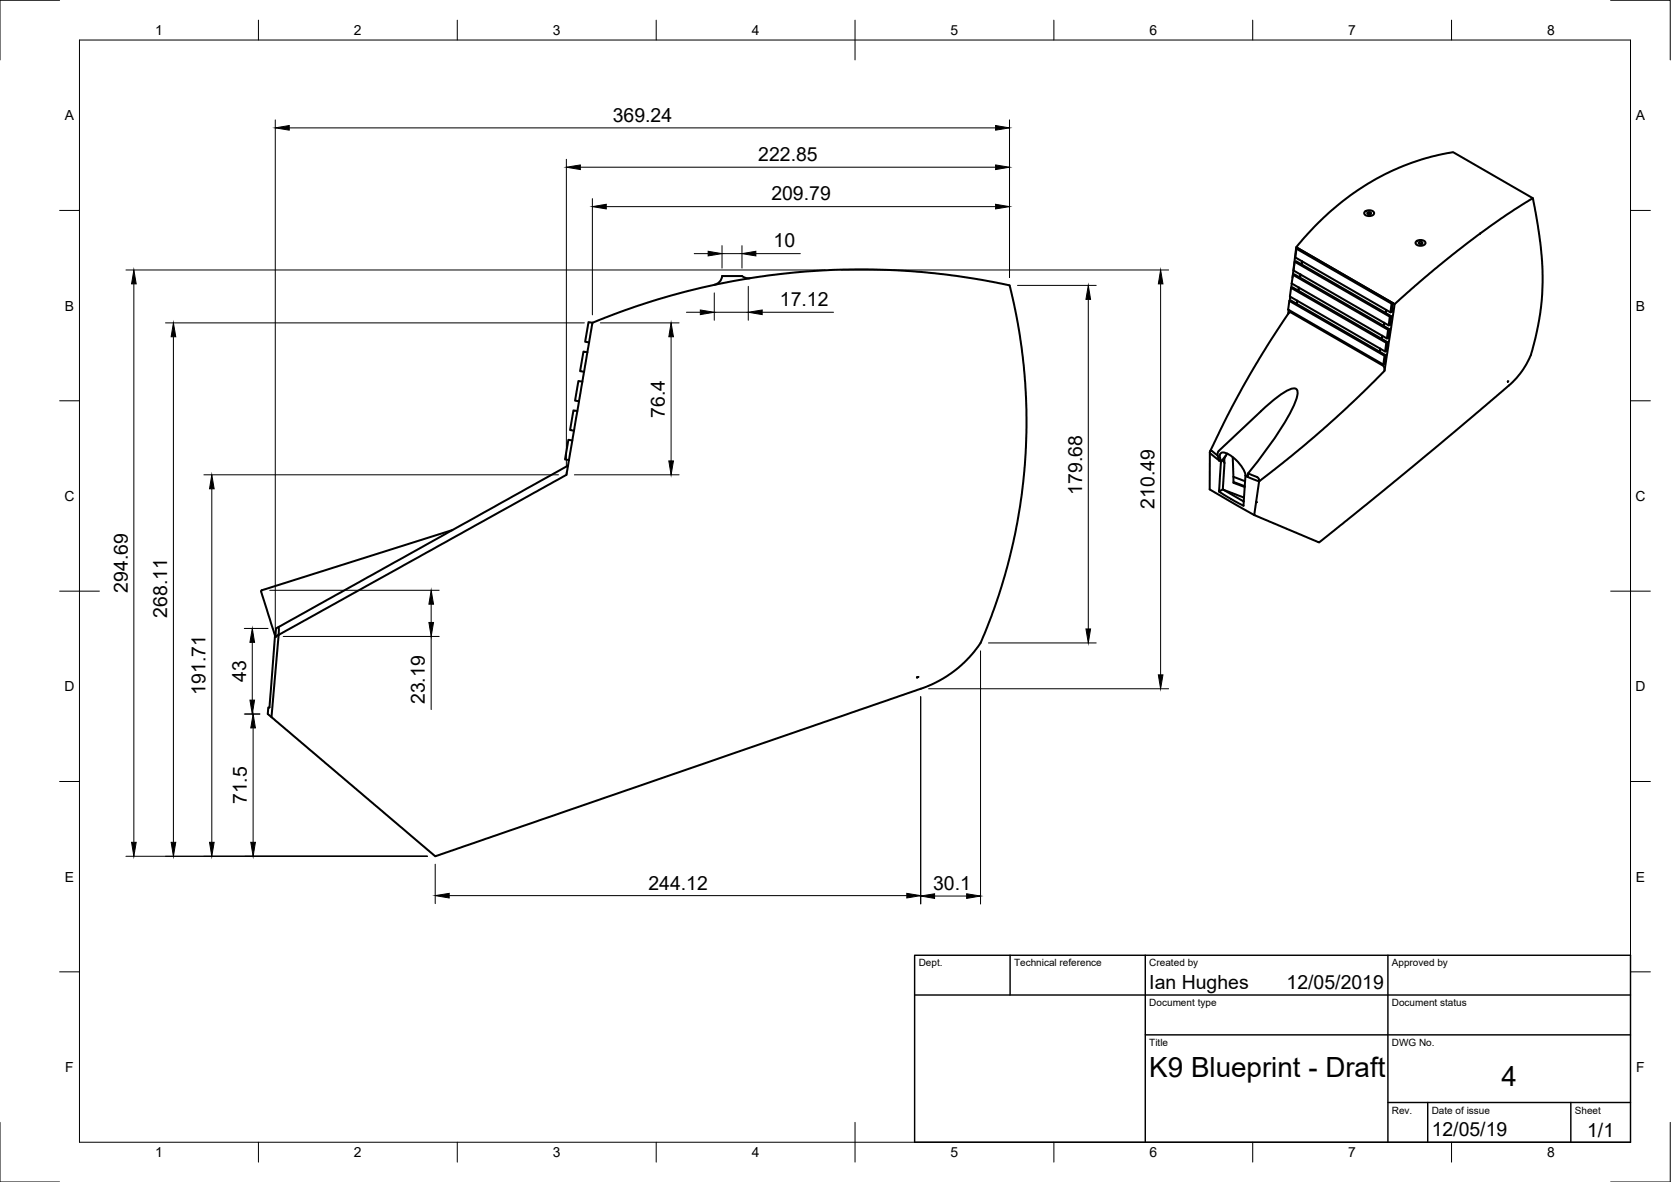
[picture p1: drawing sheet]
<svg xmlns="http://www.w3.org/2000/svg" width="420mm" height="297mm" viewBox="0 0 420 297" stroke-linecap="round" stroke-linejoin="round" font-family="sans-serif">
<!-- layer: Visible -->
<g fill="none" stroke="#000" stroke-width=".51">
<path d="M330.6 56.8l4.3-4 4.4-3.5 4.7-3.2 3.4-1.9a59.2 59.2 0 0 1 18-6l20 11.6-7.9 5.1-8.5 6.2-9.4 7.5-8.9 7.8-24.8-14.3zM343.1 53.3a1.54 1.54 0 0 1 2.4 .3 1.45 1.45 0 0 1-2.5 0zM343.9 53.4l.5-.1 .3 .3-.6 .2-.3-.2zM385.4 49.8l1.3 7.3 .7 4.9 .4 5 .1 4a61.4 61.4 0 0 1-3.4 19.3l-1.9 3.1-2.7 3.1-24.9 21-23.3 18.8-16.3-6.9 1.2-8.4M181.6 69.4h5M181.6 69.4a2.51 2.51 0 0 1-2 2.2M186.6 69.4l.7 .4 1.3 .1M324 77.9l-.1 1M324.2 75.6l23.9 13.8 .4-.1-.3 2.2-.4 .1 .3-2.2M324.4 74.6l-.1 1M324.6 72.3l24 13.9 .3-.2-.3 2.2-.3 .1 .3-2.1M324.8 71.3l-.1 1"/>
<path d="M325.1 69.1l23.9 13.8 .4-.2-.3 2.2-.4 .2 .3-2.2M325.5 65.8l24 13.8 .3-.1-.3 2.1-.3 .2 .3-2.2M325.9 62.1l-.9 7.7M326 62.5l23.9 13.8 .4-.1-.3 2.2-.4 .1 .3-2.2M326.2 75.6l-.1 .8zM326.6 72.3l-.1 .8zM327 69l-.1 .8zM327.4 65.7l-.1 .7M348.5 77.9l-.1 .8zM349.8 79.5l-23.9-13.9-.4 .2-.3 2.2 24 13.8M350.3 76.2l-24-13.8-.3 .1-.3 2.2 23.9 13.8M350.7 76.4l-2.6 16.6"/>
<path d="M356 60.8a1.54 1.54 0 0 1 2.4 .2 1.45 1.45 0 0 1-2.5 0zM356.8 60.8h.5l.4 .3-.6 .2-.4-.2zM146.4 95.9l-1-.2-.8 5 1 .1M147.7 88.5l-1-.1-.8 4.9 1 .1M148.9 81.1l-6.3 37a1.71 1.71 0 0 1-1.3 1.9l-72.1 39.9M148.9 81.1l11.5-4.3 12.3-3.6 12.5-2.7 7.7-1.2 6.8-.8 12.7-.8 12.7 .2 6.4 .4 7 .8 6.9 1 7.5 1.4a1.05 1.05 0 0 1 1.2 1.3l1.9 8.8 1.5 10.7 .6 10.7-.2 10.7-.9 10.2-1.8 10.6-2.6 10.4-1.5 4.8-2.2 6.2a26.7 26.7 0 0 1-3.4 7.1l-3.2 3.6-2.5 2.1-3.6 2.3-3.3 1.6-122.5 42.3a1.03 1.03 0 0 1-1.3 0l-40.8-34.7 1.8-20.6-.1-2M148.9 81.1l-.9-.2-.9 5 1 .1M347 87.6l-.1 .8zM347.6 84.4l-.2 .8zM348 81.1l-.1 .8zM348.5 89.3l-24-13.8-.3 .1-.3 2.2 23.9 13.8M348.9 86l-23.9-13.8-.4 .1-.3 2.2 24 13.8"/>
<path d="M349.4 82.7l-24-13.8-.3 .2-.3 2.1 23.9 13.9M379.1 95.9l.2-.1zM142.8 117l-72.5 40.4a1.19 1.19 0 0 0-1 1.6l-.1 .9M143.9 110.7l-1-.2-.8 5 1 .1M145.2 103.3l-1-.2-.9 5 1 .1M304.2 113.8l.1-.4 .3-.1 1.6 1.2M304.2 113.8l2.3 1.9M304.2 113.8v9.2l11.2 6.4M304.3 113.4l4.3-8.9 4.4-8.2 6.2-10.2 5-7.6h.4l23.1 13.3 .4 .9a1.1 1.1 0 0 1-.7 1.2l-7.2 7.1-6.6 6-8.9 7.6-7.3 5.7a1.21 1.21 0 0 1-1.9 .3l-1.8-.8 .1-.8a85.6 85.6 0 0 0 11.9-17.9 4.1 4.1 0 0 0 .3-3.3 2 2 0 0 0-2.2 .3l-2.9 1.9-2.5 2.1-12 11.3-.2 .9 .4 1.4M306.6 115.7h.1M306.7 115.7l.3 .2M307 116l-.5 7.5 1-.5"/>
<path d="M307.1 115.9a1.67 1.67 0 0 1 0-2.1 4.6 4.6 0 0 1 3.8 1.9 5.9 5.9 0 0 1 2.3 3.8l-.5 7.6-6.2-3.6M307.1 115.9h.1M307.4 115.6l.5 .8M308.3 114.5l-.5 .8-.3 7.7 5.2 3M308.6 114l-1.5 1.9M310 114.9l.1 5.5a.97 .97 0 0 0 1.1 1.3l1.8 .7M310.1 119.8l3 1.1M313.2 119.5l.3 .2M313.8 119l2.2 .9M316 119.9l.5 .4 .1 .7M113.7 133.2l-47.9 15.1-.1 .4 3.5 11.2M307.7 123.1l5.1 1.9"/>
<path d="M310.2 121.1l2.8 1.1M69.2 159.9l-1.4 17.9h-.3l-.2 1.6 1 .8M230.5 170.3l.4-.2z"/>
</g>
<g fill="#000">
<circle cx="315.8" cy="126.2" r=".25"/>
<circle cx="69.2" cy="160" r=".25"/>
</g>
<!-- layer: Border -->
<g fill="none" stroke="#000" stroke-width=".25">
<path d="M15 .1h-15v15M20 10.1h390v276.9h-390zM65 5.1v5M115 5.1v5M165 5.1v5M215 5.1v10M265 5.1v5M315 5.1v5M365 5.1v5M405 .1h15v15M15 52.9h5M410 52.9h5"/>
<path d="M15 100.7h5M410 100.7h5M15 148.6h10M405 148.6h10M15 196.4h5M410 196.4h5M15 244.2h5M410 244.2h5M0 282.1v14.9h15M65 287v5M115 287v5M165 287v5"/>
<path d="M215 282.1v9.9M265 287v5M315 287v5M365 287v5M420 282.1v14.9h-15"/>
</g>
<!-- layer: TitleBlock -->
<path d="M230 240.1h180v46.9h-180zM230 250h180M254 240.1v9.9M288 240.1v46.9M349 240.1v46.9M288 260.1h122M349 277.1h61M359 277.1v9.9M395 277.1v9.9" fill="none" stroke="#000" stroke-width=".36"/>
<!-- layer: Dimensions -->
<g fill="none" stroke="#000" stroke-width=".25">
<path d="M69.2 30.1v127.9M72.7 32.1h177.6M253.8 30.1v39.6M142.4 40v77.3M145.9 42h104.4M148.9 49.9v29.2M152.4 51.9h97.9M31.7 67.8h175.8M33.7 71.3v140.4M172.6 78.5h3.5M174.6 63.7h3.5M179.6 73.6v6.9"/>
<path d="M179.6 78.5h8.6M181.5 61.7v5.7M181.5 63.7h5.1M186.6 61.7v5.7M188.2 72v8.5M190.1 63.7h11.1M191.6 78.5h18M211.5 67.8h82.3M255.8 71.7h19.8M273.6 75.2v82.9M291.8 71.3v98.3M41.6 81.1h105.3"/>
<path d="M43.6 84.6v127.1M150.9 81.1h19.9M168.7 84.6v31.2M51.3 119.3h89.1M144.4 119.3h26.4M53.3 122.8v88.9M61.4 157.9h6M67.8 148.3h42.6M71.2 159.9h39.2M108.4 151.8v4.6M108.4 159.9v18.4M61.4 179.4h3.9"/>
<path d="M63.4 161.4v14.5M231.5 175.1v52.1M233.5 173.1h60.3M246.5 163.6v63.6M248.5 161.6h27.1M63.6 182.9v28.8M31.7 215.2h75.7M109.4 217.2v9.9M112.9 225.1h115.1M235 225.2h8.1"/>
</g>
<g fill="#000" stroke="#000" stroke-width=".25">
<path d="M69.2 32.1l3.5-.6v1.2zM250.3 31.5l3.5 .6-3.5 .6zM142.4 42l3.5-.5v1.1zM148.9 51.9l3.5-.6v1.2zM250.3 51.3l3.5 .6-3.5 .6zM250.3 41.5l3.5 .5-3.5 .6zM33.7 67.8l.5 3.5h-1.1zM176.1 77.9l3.5 .6-3.5 .6zM178.1 63.1l3.4 .6-3.4 .6zM186.6 63.7l3.5-.6v1.2zM188.2 78.5l3.4-.6v1.2zM273.6 71.7l.6 3.5h-1.2z"/>
<path d="M291.8 67.8l.6 3.5h-1.1zM43.6 81.1l.6 3.5h-1.2zM168.7 81.1l.6 3.5h-1.1zM168.2 115.8h1.1l-.6 3.5zM53.3 119.3l.5 3.5h-1.1zM108.4 148.3l.6 3.5h-1.2zM107.8 156.4h1.2l-.6 3.5zM273 158.1h1.2l-.6 3.5zM62.8 175.9h1.2l-.6 3.5zM63.4 157.9l.6 3.5h-1.2zM291.3 169.6h1.1l-.6 3.5zM63.6 179.4l.6 3.5h-1.1z"/>
<path d="M33.1 211.7h1.1l-.5 3.5zM43 211.7h1.2l-.6 3.5zM52.7 211.7h1.1l-.5 3.5zM63.1 211.7h1.1l-.6 3.5zM109.4 225.1l3.5-.6v1.2zM228 224.5l3.5 .6-3.5 .6zM231.5 225.2l3.5-.6v1.2zM243.1 224.6l3.4 .6-3.4 .6z"/>
</g>
<g font-size="7">
<text x="289" y="270.6">K9 Blueprint - Draft</text>
<text x="377.5" y="273">4</text>
</g>
<g font-size="4.9">
<text x="154.1" y="30.6">369.24</text>
<text x="190.7" y="40.5">222.85</text>
<text x="194" y="50.4">209.79</text>
<text x="194.5" y="62.2">10</text>
<text x="196.1" y="77">17.12</text>
<text x="167.2" y="105" transform="rotate(-90 167.2 105)">76.4</text>
<text x="272.1" y="124.3" transform="rotate(-90 272.1 124.3)">179.68</text>
<text x="290.3" y="127.9" transform="rotate(-90 290.3 127.9)">210.49</text>
<text x="32.1" y="149" transform="rotate(-90 32.1 149)">294.69</text>
<text x="42.1" y="155.3" transform="rotate(-90 42.1 155.3)">268.11</text>
<text x="61.9" y="171.3" transform="rotate(-90 61.9 171.3)">43</text>
<text x="51.7" y="174.5" transform="rotate(-90 51.7 174.5)">191.71</text>
<text x="106.8" y="177" transform="rotate(-90 106.8 177)">23.19</text>
<text x="62.1" y="202.1" transform="rotate(-90 62.1 202.1)">71.5</text>
<text x="163" y="223.6">244.12</text>
<text x="234.6" y="223.6">30.1</text>
<text x="289" y="248.5">Ian Hughes</text>
<text x="323.5" y="248.5">12/05/2019</text>
<text x="360" y="285.5">12/05/19</text>
<text x="399.1" y="285.7">1/1</text>
</g>
<g font-size="3.5">
<text x="39" y="8.8">1</text>
<text x="89" y="8.8">2</text>
<text x="139" y="8.8">3</text>
<text x="189" y="8.8">4</text>
<text x="239" y="8.8">5</text>
<text x="289" y="8.8">6</text>
<text x="339" y="8.8">7</text>
<text x="389" y="8.8">8</text>
<text x="16.3" y="30.2">A</text>
<text x="411.3" y="30.2">A</text>
<text x="16.3" y="78">B</text>
<text x="411.3" y="78">B</text>
<text x="16.2" y="125.9">C</text>
<text x="411.2" y="125.9">C</text>
<text x="16.2" y="173.7">D</text>
<text x="411.2" y="173.7">D</text>
<text x="16.3" y="221.6">E</text>
<text x="411.3" y="221.6">E</text>
<text x="16.4" y="269.4">F</text>
<text x="411.4" y="269.4">F</text>
<text x="39" y="290.8">1</text>
<text x="89" y="290.8">2</text>
<text x="139" y="290.8">3</text>
<text x="189" y="290.8">4</text>
<text x="239" y="290.8">5</text>
<text x="289" y="290.8">6</text>
<text x="339" y="290.8">7</text>
<text x="389" y="290.8">8</text>
</g>
<g font-size="2.5">
<text x="231" y="242.9">Dept.</text>
<text x="255" y="242.9">Technical reference</text>
<text x="289" y="242.9">Created by</text>
<text x="350" y="242.9">Approved by</text>
<text x="289" y="252.8">Document type</text>
<text x="350" y="252.8">Document status</text>
<text x="289" y="262.9">Title</text>
<text x="350" y="262.9">DWG No.</text>
<text x="350" y="279.9">Rev.</text>
<text x="360" y="279.9">Date of issue</text>
<text x="396" y="279.9">Sheet</text>
</g>
</svg>
